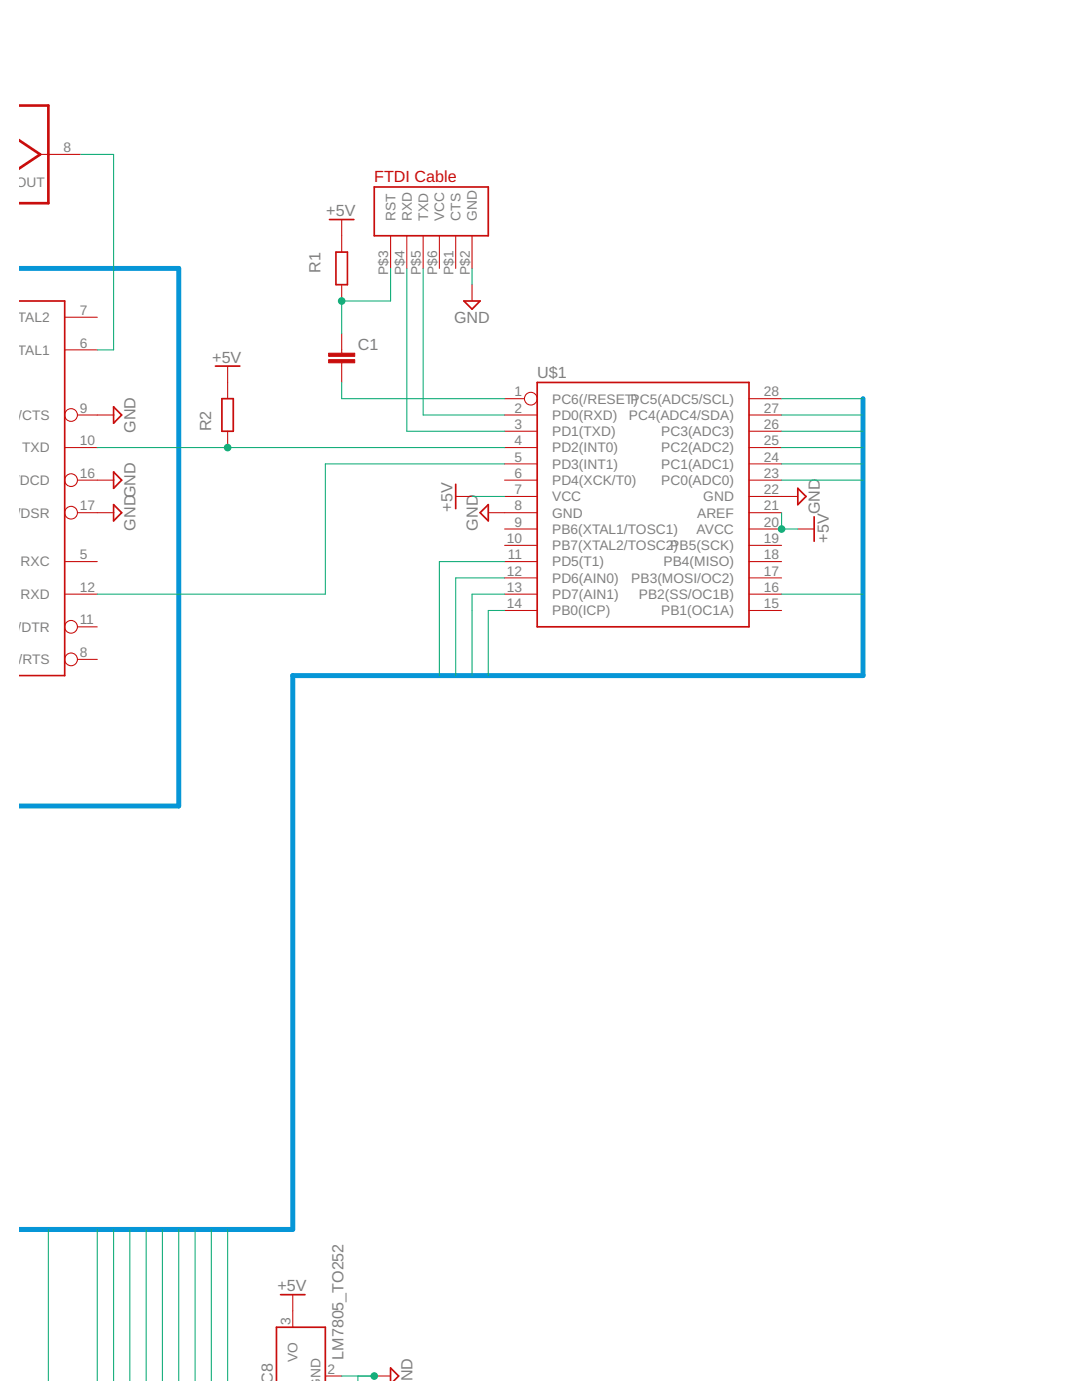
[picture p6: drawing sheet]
<svg xmlns="http://www.w3.org/2000/svg" width="216mm" height="279mm" viewBox="0 0 216 279" stroke-linecap="round" stroke-linejoin="round" font-family="sans-serif">
<g fill="none" stroke="#c90d0c" stroke-width=".34">
<path d="M74.7 37.3h22.7v9.8h-22.7zM65.7 43.8h4.9M67 50.3h2.3v6.5h-2.3zM3.8 60.1h9.1v74.7h-9.1M43 73.1h4.9M44.3 79.6h2.2v6.5h-2.2zM92.6 60.1h3.2l-1.6 1.6zM107.2 76.3h42.3v48.8h-42.3zM22.7 81.2l1.6 1.6-1.6 1.7zM22.7 94.2l1.6 1.6-1.6 1.7zM90.9 96.6v4.9M159.2 97.5l1.6 1.6-1.6 1.6z"/>
<path d="M22.7 100.7l1.6 1.6-1.6 1.6zM95.8 102.3l1.6-1.6v3.2zM162.5 103.1v4.9M56 258.4h4.9M55.2 275.6v-10.7h9.7v10.7M77.9 275.6v-2.6l1.6 1.6-.9 1"/>
</g>
<g fill="none" stroke="#c90d0c" stroke-width=".21">
<path d="M8 30.8h8.2M68.2 43.8v6.5M68.2 56.8v3.3M77.9 47.1v6.5M81.2 47.1v6.5M84.4 47.1v6.5M87.7 47.1v6.5M90.9 47.1v6.5M94.2 47.1v6.5M94.2 56.8v3.3M12.9 69.8h6.5M12.9 63.3h6.5"/>
<path d="M45.4 73.1v6.5M68.2 66.6v3.9M68.2 72.4v3.9M100.7 79.6h3.9M149.5 79.6h6.5M12.9 89.3h6.5M15.5 82.8h7.2M15.5 95.8h7.2M45.4 86.1v3.2M90.9 99.1h3.3M100.7 82.8h6.5M100.7 89.3h6.5"/>
<path d="M100.7 95.8h6.5M100.7 99.1h6.5M100.7 92.6h6.5M100.7 86.1h6.5M149.5 82.8h6.5M149.5 89.3h6.5M149.5 95.8h6.5M149.5 99.1h9.7M149.5 92.6h6.5M149.5 86.1h6.5M12.9 112.1h6.5M12.9 118.6h6.5"/>
<path d="M15.5 102.3h7.2M97.4 102.3h9.8M100.7 112.1h6.5M100.7 118.6h6.5M100.7 108.8h6.5M100.7 105.6h6.5M100.7 115.3h6.5M149.5 112.1h6.5M149.5 118.6h6.5M149.5 102.3h6.5M149.5 108.8h6.5M149.5 105.6h6.5"/>
<path d="M149.5 115.3h6.5M159.2 105.6h3.3M15.5 131.6h3.9M15.5 125.1h3.9M100.7 121.8h6.5M149.5 121.8h6.5M58.4 258.4v6.5M64.9 274.6h3.3M74.7 274.6h3.2"/>
<circle cx="105.9" cy="79.6" r="1.27"/>
<circle cx="14.2" cy="95.8" r="1.27"/>
<circle cx="14.2" cy="82.8" r="1.27"/>
<circle cx="14.2" cy="102.3" r="1.27"/>
<circle cx="14.2" cy="131.6" r="1.27"/>
<circle cx="14.2" cy="125.1" r="1.27"/>
</g>
<path d="M3.8 21.1h5.9v19.5h-5.9M3.8 28l4.2 2.8-4.2 2.8" fill="none" stroke="#c90d0c" stroke-width=".53"/>
<g fill="#c90d0c" stroke="#c90d0c" stroke-width=".2">
<path d="M65.6 71.8h5.2v.6h-5.2z"/>
<path d="M65.6 70.5h5.2v.6h-5.2z"/>
</g>
<path d="M3.8 53.6h31.9v107.2h-31.9M172.2 79.6v55.2h-113.8v110.6h-54.6" fill="none" stroke="#0696d7" stroke-width=".99"/>
<g fill="none" stroke="#0dab76" stroke-width=".21">
<path d="M16.2 30.8h6.5v39h-3.3M77.9 53.6v6.5h-9.7v6.5M81.2 53.6v32.5h19.5M84.4 53.6v29.2h16.3M94.2 53.6v3.2M68.2 76.3v3.3h32.5M156 79.6h16.2M19.4 89.3h81.3M94.2 99.1h6.5M100.7 92.6h-35.8v26h-45.5M156 92.6h16.2M156 89.3h16.2"/>
<path d="M156 86.1h16.2M156 82.8h16.2M156 95.8h16.2M100.7 118.6h-6.5v16.2M100.7 112.1h-13v22.7M100.7 115.3h-9.8v19.5M156 102.3v3.3h3.2M156 118.6h16.2M100.7 121.8h-3.3v13M9.7 245.4v30.2M19.4 245.4v30.2M22.7 245.4v30.2"/>
<path d="M25.9 245.4v30.2M29.2 245.4v30.2M32.4 245.4v30.2M35.7 245.4v30.2M38.9 245.4v30.2M42.2 245.4v30.2M45.4 245.4v30.2M68.2 274.6h6.5M71.4 274.6v1"/>
</g>
<g fill="#0dab76" stroke="#0dab76" stroke-width=".2">
<circle cx="156" cy="105.6" r=".66"/>
<circle cx="74.7" cy="274.6" r=".66"/>
<circle cx="45.4" cy="89.3" r=".66"/>
<circle cx="68.2" cy="60.1" r=".66"/>
</g>
<text font-size="3.2" fill="#c90d0c" x="74.7" y="36.3">FTDI Cable</text>
<g font-size="3.2" fill="#808080">
<text x="65.1" y="43.2">+5V</text>
<text x="64" y="54.4" transform="rotate(-90 64 54.4)">R1</text>
<text x="90.6" y="64.5">GND</text>
<text x="71.4" y="69.8">C1</text>
<text x="42.4" y="72.4">+5V</text>
<text x="107.2" y="75.3">U$1</text>
<text x="27.1" y="86.4" transform="rotate(-90 27.1 86.4)">GND</text>
<text x="42.2" y="86.1" transform="rotate(-90 42.2 86.1)">R2</text>
<text x="27.1" y="105.9" transform="rotate(-90 27.1 105.9)">GNDGND</text>
<text x="90.3" y="102.1" transform="rotate(-90 90.3 102.1)">+5V</text>
<text x="95.3" y="105.9" transform="rotate(-90 95.3 105.9)">GND</text>
<text x="163.6" y="102.7" transform="rotate(-90 163.6 102.7)">GND</text>
<text x="165.4" y="108.3" transform="rotate(-90 165.4 108.3)">+5V</text>
<text x="55.4" y="257.7">+5V</text>
<text x="68.5" y="271.4" transform="rotate(-90 68.5 271.4)">LM7805_TO252</text>
<text x="54.4" y="277.1" transform="rotate(-90 54.4 277.1)">IC8</text>
<text x="82.3" y="278.2" transform="rotate(-90 82.3 278.2)">GND</text>
</g>
<g font-size="2.8" fill="#808080">
<text x="12.6" y="30.4">8</text>
<text x="3.2" y="37.3">OUT</text>
<text x="78.9" y="44.1" transform="rotate(-90 78.9 44.1)">RST</text>
<text x="82.2" y="44.1" transform="rotate(-90 82.2 44.1)">RXD</text>
<text x="85.4" y="44.1" transform="rotate(-90 85.4 44.1)">TXD</text>
<text x="88.7" y="44.1" transform="rotate(-90 88.7 44.1)">VCC</text>
<text x="91.9" y="44.1" transform="rotate(-90 91.9 44.1)">CTS</text>
<text x="95.2" y="44.1" transform="rotate(-90 95.2 44.1)">GND</text>
<text x="77.5" y="54.9" transform="rotate(-90 77.5 54.9)">P$3</text>
<text x="80.7" y="54.9" transform="rotate(-90 80.7 54.9)">P$4</text>
<text x="84" y="54.9" transform="rotate(-90 84 54.9)">P$5</text>
<text x="87.2" y="54.9" transform="rotate(-90 87.2 54.9)">P$6</text>
<text x="90.5" y="54.9" transform="rotate(-90 90.5 54.9)">P$1</text>
<text x="93.7" y="54.9" transform="rotate(-90 93.7 54.9)">P$2</text>
<text x="1.7" y="64.3">XTAL2</text>
<text x="15.9" y="62.9">7</text>
<text x="1.7" y="70.8">XTAL1</text>
<text x="15.9" y="69.4">6</text>
<text x="3.7" y="83.8">/CTS</text>
<text x="15.9" y="82.4">9</text>
<text x="102.7" y="82.4">2</text>
<text x="102.7" y="79.1">1</text>
<text x="110.2" y="83.8">PD0(RXD)</text>
<text x="110.2" y="80.5">PC6(/RESETPC5(ADC5/SCL)</text>
<text x="125.5" y="83.8">PC4(ADC4/SDA)</text>
<text x="126.4" y="80.5">)</text>
<text x="152.4" y="79.1">28</text>
<text x="152.4" y="82.4">27</text>
<text x="15.9" y="88.9">10</text>
<text x="102.7" y="88.9">4</text>
<text x="102.7" y="85.6">3</text>
<text x="110.2" y="87">PD1(TXD)</text>
<text x="131.9" y="87">PC3(ADC3)</text>
<text x="152.4" y="85.6">26</text>
<text x="152.4" y="88.9">25</text>
<text x="4.4" y="90.3">TXD</text>
<text x="15.9" y="95.4">16</text>
<text x="102.7" y="95.4">6</text>
<text x="102.7" y="92.1">5</text>
<text x="110.2" y="93.6">PD3(INT1)</text>
<text x="110.2" y="90.3">PD2(INT0)</text>
<text x="131.9" y="90.3">PC2(ADC2)</text>
<text x="131.9" y="93.5">PC1(ADC1)</text>
<text x="152.4" y="92.1">24</text>
<text x="152.4" y="95.4">23</text>
<text x="3.2" y="96.8">/DCD</text>
<text x="15.9" y="101.9">17</text>
<text x="102.7" y="101.9">8</text>
<text x="102.7" y="98.6">7</text>
<text x="110.2" y="100.1">VCC</text>
<text x="110.2" y="96.8">PD4(XCK/T0)</text>
<text x="131.9" y="96.8">PC0(ADC0)</text>
<text x="140.3" y="100">GND</text>
<text x="152.4" y="98.6">22</text>
<text x="152.4" y="101.9">21</text>
<text x="3.3" y="103.3">/DSR</text>
<text x="102.7" y="105.1">9</text>
<text x="110.2" y="106.6">PB6(XTAL1/TOSC1)</text>
<text x="110.2" y="103.3">GND</text>
<text x="139" y="106.6">AVCC</text>
<text x="139.1" y="103.3">AREF</text>
<text x="152.4" y="105.1">20</text>
<text x="4.1" y="113.1">RXC</text>
<text x="15.9" y="111.6">5</text>
<text x="101.1" y="108.4">10</text>
<text x="101.3" y="111.6">11</text>
<text x="110.2" y="109.8">PB7(XTAL2/TOSC2P)B5(SCK)</text>
<text x="110.2" y="113.1">PD5(T1)</text>
<text x="132.4" y="113.1">PB4(MISO)</text>
<text x="152.4" y="108.4">19</text>
<text x="152.4" y="111.6">18</text>
<text x="4.1" y="119.6">RXD</text>
<text x="15.9" y="118.1">12</text>
<text x="101.1" y="118.1">13</text>
<text x="101.1" y="114.9">12</text>
<text x="110.2" y="119.6">PD7(AIN1)</text>
<text x="110.2" y="116.3">PD6(AIN0)</text>
<text x="126" y="116.3">PB3(MOSI/OC2)</text>
<text x="127.5" y="119.6">PB2(SS/OC1B)</text>
<text x="152.4" y="114.9">17</text>
<text x="152.4" y="118.1">16</text>
<text x="15.9" y="124.6">11</text>
<text x="101.1" y="121.4">14</text>
<text x="110.2" y="122.8">PB0(ICP)</text>
<text x="131.9" y="122.8">PB1(OC1A)</text>
<text x="152.4" y="121.4">15</text>
<text x="3.5" y="126.1">/DTR</text>
<text x="15.9" y="131.1">8</text>
<text x="3.7" y="132.6">/RTS</text>
<text x="58" y="264.4" transform="rotate(-90 58 264.4)">3</text>
<text x="59.4" y="271.8" transform="rotate(-90 59.4 271.8)">VO</text>
<text x="65.4" y="274.2">2</text>
<text x="63.9" y="277.2" transform="rotate(-90 63.9 277.2)">GND</text>
</g>
</svg>
